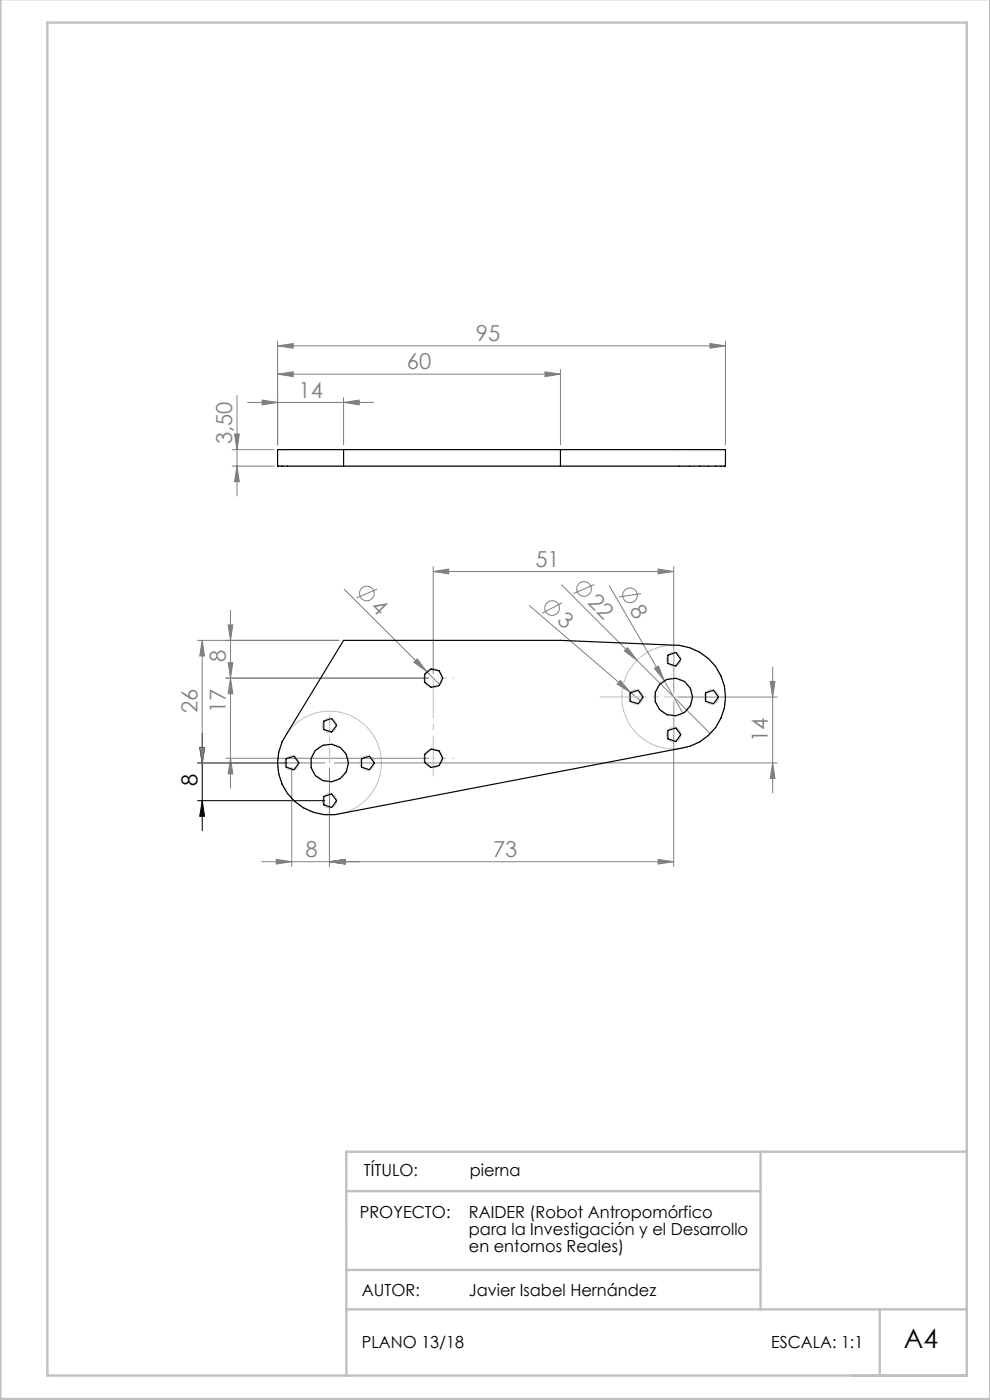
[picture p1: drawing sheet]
<svg xmlns="http://www.w3.org/2000/svg" width="210mm" height="297mm" viewBox="0 0 210 297" stroke-linecap="round" stroke-linejoin="round" font-family="sans-serif">
<g fill="none" stroke="#808080" stroke-width=".21">
<path d="M58.9 73.4l3.3-.5v1zM58.9 79.4l3.3-.5v1zM58.9 72.4v22M58.9 73.4h95M58.9 79.4h60M115.6 78.9l3.3 .5-3.3 .5zM118.9 78.4v16M150.6 72.9l3.3 .5-3.3 .5zM153.9 72.4v22M49.2 95.4h8.9M49.2 98.9h8.9M49.7 92.1h1.1l-.5 3.3z"/>
<path d="M50.3 98.9l.5 3.3h-1.1zM50.3 83.9v21.3M52.5 85.4h26.7M55.6 84.9l3.3 .5-3.3 .5zM72.9 85.4l3.3-.5v1zM72.9 84.4v10M41.9 135.9h30M42.9 135.9l.5 3.3h-1zM42.9 135.9v26M48.4 132.6h1l-.5 3.3zM48.9 129.5v37.7M73 125l20.3 20.3"/>
<path d="M80 125l-4.4 1.9M91.9 121.2l3.3-.5v1zM91.9 120.2v22.7M91.9 121.2h51M112.3 128.5l21.4 18.4M119.1 124.1l16 16M119.2 127.9l-4.2 2.2M126.1 124l-4.4 1.9M129.2 124.2l11.7 20.2M132.4 138.1l.7-.7 2 2.7zM136 125.9l-4.7 .7M139.6 120.7l3.3 .5-3.3 .5z"/>
<path d="M142.9 120.2v26.7M42.4 158.6h1l-.5 3.3zM47.9 143.9h43M48.4 140.6h1l-.5 3.3zM48.9 143.9l.5 3.3h-1zM87.8 140.5l.7-.7 2 2.6zM131.6 144.4l2.1 2.5-2.8-1.8zM133.7 146.9l2.3 1.9M135.1 140.1l15.6 15.5M138.8 141.8l.9-.5 1.2 3.1zM140.9 144.4l4 6.9M142.9 148.9v34.9"/>
<path d="M143.9 147.9h21M163.4 144.6h1l-.5 3.3zM163.9 141.5v26.7M41.9 161.9h27M47.9 160.9h43M48.9 160.9l.5 3.3h-1zM61.9 162.9v20.9M69.9 162.9v20.9M70.9 161.9h94M163.9 161.9l.5 3.3h-1zM55.5 182.8h87.4M58.6 182.3l3.3 .5-3.3 .5z"/>
<path d="M69.9 182.8l3.3-.5v1zM139.6 182.3l3.3 .5-3.3 .5z"/>
<circle cx="77.8" cy="125.9" r="1.55"/>
<circle cx="117.1" cy="129" r="1.55"/>
<circle cx="123.9" cy="125" r="1.56"/>
<circle cx="133.6" cy="126.3" r="1.55"/>
</g>
<path d="M42.4 158.6h1l-.5 3.3zM42.9 155.5v20.7M41.9 161.9h19M41.9 169.9h27M42.9 169.9l.5 3.3h-1z" fill="none" stroke="#000" stroke-width=".21"/>
<g fill="none" stroke="#c0c0c0" stroke-width=".21">
<circle cx="142.9" cy="139.9" r="1.5"/>
<circle cx="69.9" cy="153.9" r="1.51"/>
<circle cx="91.9" cy="143.9" r="1.99"/>
<circle cx="134.9" cy="147.9" r="1.51"/>
<circle cx="142.9" cy="147.9" r="11"/>
<circle cx="142.9" cy="155.9" r="1.5"/>
<circle cx="142.9" cy="147.9" r="4"/>
<circle cx="150.9" cy="147.9" r="1.51"/>
<circle cx="61.9" cy="161.9" r="1.5"/>
<circle cx="69.9" cy="161.9" r="11"/>
<circle cx="69.9" cy="169.9" r="1.49"/>
<circle cx="69.9" cy="161.9" r="4"/>
<circle cx="77.9" cy="161.9" r="1.51"/>
<circle cx="91.9" cy="160.9" r="2"/>
</g>
<path d="M91.9 143.8v20.8" fill="none" stroke="#c0c0c0" stroke-width=".21" stroke-dasharray="15.2 1.3 1.3 1.3" stroke-dashoffset="6.8"/>
<path d="M150.9 147.8h-23.7" fill="none" stroke="#c0c0c0" stroke-width=".21" stroke-dasharray="15.2 1.3 1.3 1.3" stroke-dashoffset="5.3"/>
<path d="M142.9 155.8v-18.4" fill="none" stroke="#c0c0c0" stroke-width=".21" stroke-dasharray="15.2 1.3 1.3 1.3" stroke-dashoffset="7.9"/>
<path d="M69.9 161.8v-10.1" fill="none" stroke="#c0c0c0" stroke-width=".21" stroke-dasharray="15.2 1.3 1.3 1.3" stroke-dashoffset="12.1"/>
<path d="M91.9 143.8h4.3M91.9 160.8h4.3" fill="none" stroke="#c0c0c0" stroke-width=".21" stroke-dasharray="15.2 1.3 1.3 1.3" stroke-dashoffset="15"/>
<path d="M.1 -.1v296.9h209.9v-296.9M10.1 4.8h195v287h-195zM73.4 252.7h87.9M161.3 244.3v33.5M205.1 244.3h-131.7l.1 47.6M73.4 277.8h131.7M73.4 269.4h87.9M186.6 277.8v14" fill="none" stroke="#c0c0c0" stroke-width=".5"/>
<path d="M42.4 158.6h1l-.5 3.3zM42.9 169.9l.5 3.3h-1z" fill="#000"/>
<g fill="#808080">
<path d="M138.8 141.8l.9-.5 1.2 3.1z"/>
<path d="M132.4 138.1l.7-.7 2 2.7z"/>
<path d="M87.8 140.5l.7-.7 2 2.6z"/>
<path d="M131.6 144.4l2.1 2.5-2.8-1.8z"/>
<path d="M139.6 120.7l3.3 .5-3.3 .5zM91.9 121.2l3.3-.5v1z"/>
<path d="M69.9 182.8l3.3-.5v1zM139.6 182.3l3.3 .5-3.3 .5zM58.6 182.3l3.3 .5-3.3 .5zM69.9 182.8l3.3-.5v1z"/>
<path d="M42.4 158.6h1l-.5 3.3zM42.9 135.9l.5 3.3h-1zM163.9 161.9l.5 3.3h-1zM163.4 144.6h1l-.5 3.3zM48.9 143.9l.5 3.3h-1zM48.4 132.6h1l-.5 3.3z"/>
<path d="M48.9 160.9l.5 3.3h-1zM48.4 140.6h1l-.5 3.3z"/>
<path d="M58.9 73.4l3.3-.5v1zM150.6 72.9l3.3 .5-3.3 .5z"/>
<path d="M58.9 79.4l3.3-.5v1zM115.6 78.9l3.3 .5-3.3 .5z"/>
<path d="M49.7 92.1h1.1l-.5 3.3zM50.3 98.9l.5 3.3h-1.1z"/>
<path d="M55.6 84.9l3.3 .5-3.3 .5zM72.9 85.4l3.3-.5v1z"/>
</g>
<g fill="none" stroke="#000" stroke-width=".25">
<path d="M58.9 95.4h95v3.5h-95zM72.9 95.4v3.5M118.9 95.4v3.5M72.9 135.9h46l25.1 1a11 11 0 0 1 9.9 11 11 11 0 0 1-9.9 10.9l-73 14a11 11 0 0 1-10.6-5.4 11 11 0 0 1 .6-12zM141.7 139l1.7-.6 1 1.5-1 1.4-1.7-.5zM68.7 153l1.6-.6 1.1 1.5-1.1 1.4-1.6-.5zM90.1 143l1.3-1.1 1.7 .4 .8 1.6-.8 1.5-1.7 .4-1.3-1.1zM133.7 147l1.7-.6 1 1.5-1 1.4-1.7-.5zM141.7 155l1.7-.6 1 1.5-1 1.4-1.7-.6zM149.7 147l1.6-.6 1.1 1.5-1.1 1.4-1.6-.5zM60.7 161l1.7-.6 1 1.5-1 1.4-1.7-.6zM68.7 169l1.6-.6 1.1 1.5-1.1 1.4-1.6-.6z"/>
<path d="M76.7 161l1.7-.6 1 1.5-1 1.4-1.7-.6zM90.1 160l1.3-1.1 1.7 .4 .8 1.6-.8 1.5-1.7 .4-1.3-1.1z"/>
<circle cx="142.9" cy="147.9" r="4"/>
<circle cx="69.9" cy="161.9" r="4"/>
</g>
<text font-size="5.6" x="191.7" y="286">A4</text>
<g font-size="4.7" fill="#808080">
<text x="101" y="72.3">95</text>
<text x="86.3" y="78.3">60</text>
<text x="63.3" y="84.3">14</text>
<text x="49.3" y="94.3" transform="rotate(-90 49.3 94.3)">3,50</text>
<text x="113.6" y="120.2">51</text>
<text x="78.4" y="128.9" transform="rotate(45 78.4 128.9)">4</text>
<text x="118" y="131.9" transform="rotate(41 118 131.9)">3</text>
<text x="124.5" y="128" transform="rotate(45 124.5 128)">22</text>
<text x="133.4" y="129.4" transform="rotate(60 133.4 129.4)">8</text>
<text x="47.9" y="140.4" transform="rotate(-90 47.9 140.4)">8</text>
<text x="41.9" y="151.2" transform="rotate(-90 41.9 151.2)">26</text>
<text x="47.9" y="151.2" transform="rotate(-90 47.9 151.2)">17</text>
<text x="162.9" y="157.4" transform="rotate(-90 162.9 157.4)">14</text>
<text x="64.8" y="181.8">8</text>
<text x="104.6" y="181.8">73</text>
</g>
<text font-size="4.7" x="41.9" y="166.8" transform="rotate(-90 41.9 166.8)">8</text>
<g font-size="3.5">
<text x="77.2" y="249.5">TÍTULO:</text>
<text x="99.7" y="249.5">pierna</text>
<text x="76.3" y="258.4">PROYECTO:</text>
<text x="99.5" y="258.4">RAIDER (Robot Antropomórfico</text>
<text x="99.5" y="262">para la Investigación y el Desarrollo</text>
<text x="99.5" y="265.5">en entornos Reales)</text>
<text x="76.8" y="274.9">AUTOR:</text>
<text x="99.5" y="274.9">Javier Isabel Hernández</text>
<text x="76.8" y="286">PLANO 13/18</text>
<text x="163.6" y="286">ESCALA: 1:1</text>
</g>
</svg>
